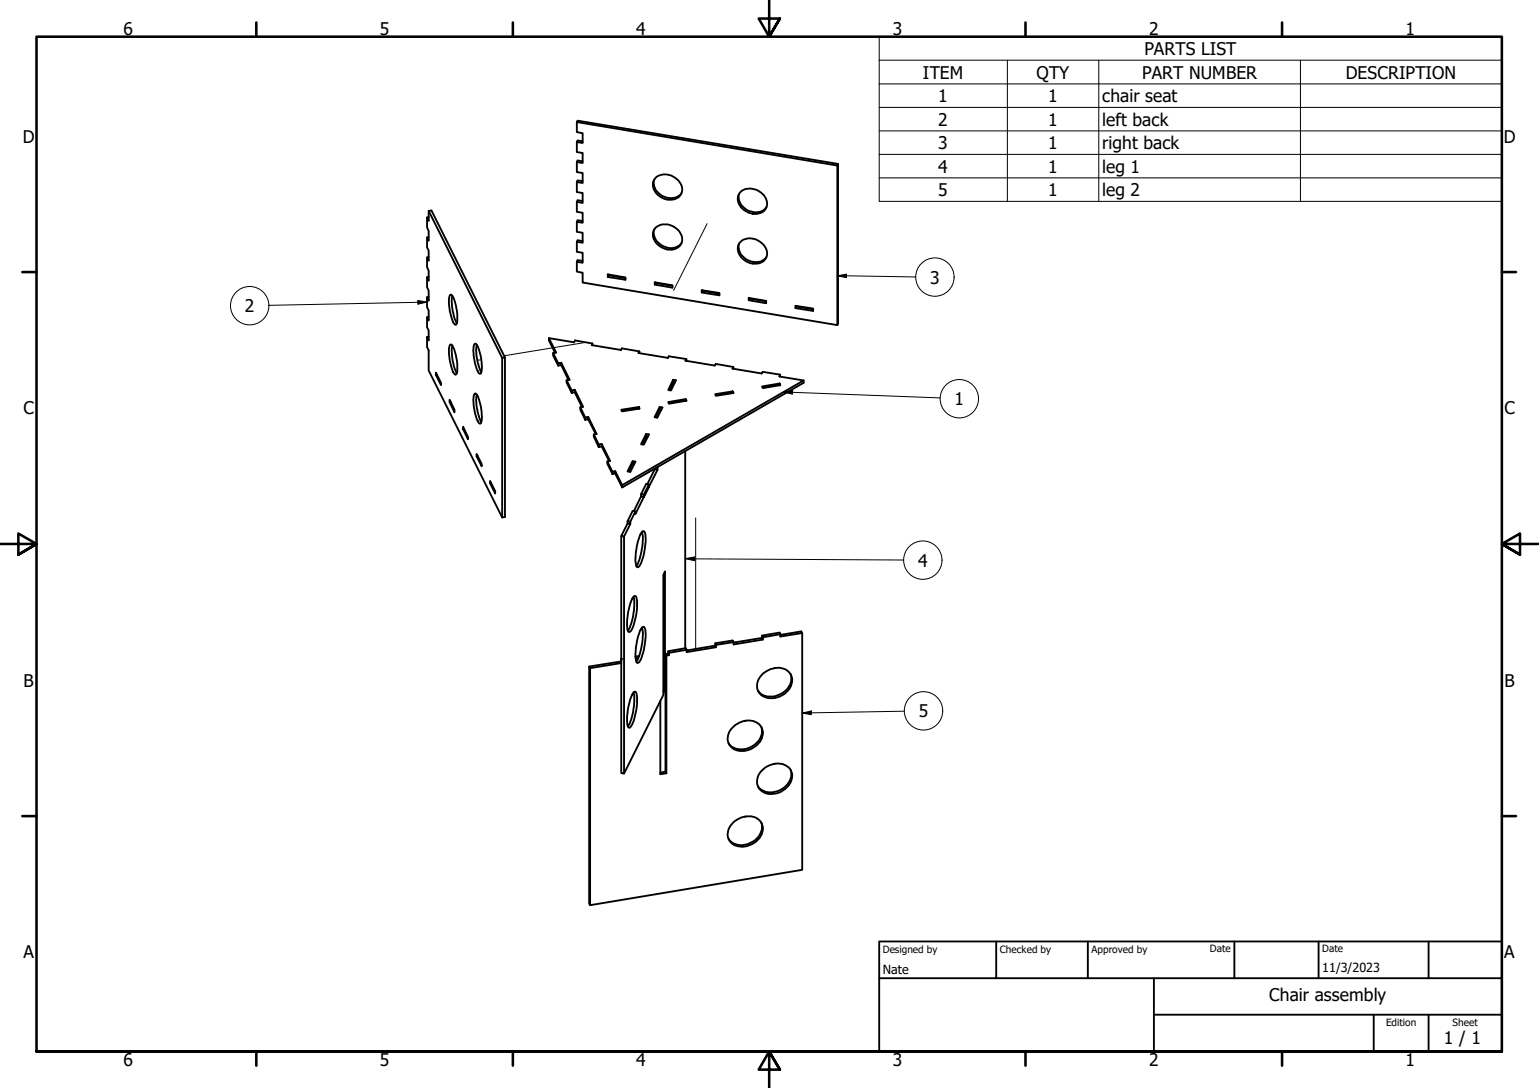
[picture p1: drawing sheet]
<svg xmlns="http://www.w3.org/2000/svg" width="420mm" height="297mm" viewBox="0 0 420 297" stroke-linecap="round" stroke-linejoin="round" font-family="sans-serif">
<!-- layer: Tweak Trail (ISO) -->
<path d="M193 61.1l-9.1 18.2M131.4 98.2l-1.1 .1M159.3 93.6l-21.7 3.5M189.9 141.4v36" fill="none" stroke="#000" stroke-width=".27"/>
<!-- layer: Visible (ISO) -->
<g fill="none" stroke="#000" stroke-width=".51">
<path d="M157.5 33.3l71.1 11.9 .2-.4v43.5l-.2 .5-69.5-11.7v-2.6l-1.6-.3v-2.7l.2-.5 1.4 .2M157.5 38.8l1.6 .2v-2.6l-1.6-.3v-2.8l.2-.4 71.1 11.9M159.1 38.6l-1.4-.3-.2 .5v2.7l1.6 .3v2.7l-1.6-.3M116.6 59.4l.4 .9v-2.7l.8-.1 20.1 40.1M117 59.3l-.4 .1v2.7l.4 .9v2.7l-.4-.9M117 57.6l20.1 40.1 .8-.1v43.5l-.8 .2v-43.6M159.1 44.1l-1.4-.3-.2 .4v2.8l1.6 .2v2.8l-1.6-.3M159.1 49.5l-1.4-.2-.2 .4v2.7l1.6 .3v2.7l-1.6-.3M159.1 54.9l-1.4-.2-.2 .4v2.7l1.6 .3v2.7l-1.6-.2M178.6 49a4.4 4.4 0 0 0 4.9 5.1l.9-.1 .8-.4 .9-.9M179.1 48.4a4.7 4.7 0 0 1 7.1 3.6 3.4 3.4 0 0 1-5 2.2 3.9 3.9 0 0 1-2.6-5.2zM201.8 52.9a4.4 4.4 0 0 0 4.8 5.1l1-.2 .7-.3 .9-.9"/>
<path d="M202.3 52.2a4.5 4.5 0 0 1 7.1 4 3.5 3.5 0 0 1-5 1.9 3.9 3.9 0 0 1-2.6-5.2zM228.6 45.2v43.6M117 75.6l-.4 .1v2.7l.4 1v2.7l-.4-1M117 70.2l-.4 .1v2.6l.4 1v2.7l-.4-.9M117 64.8h-.4v2.7l.4 .9v2.8l-.4-.9M159.1 60.4l-1.4-.3-.2 .5v2.7l1.6 .2v2.8l-1.6-.3M159.1 65.8l-1.4-.2-.2 .4v2.8l1.6 .2v2.7l-1.6-.2M165.9 75.6l4.9 .8v-.7l-4.9-.8v.7l.3-.4 4.6 .7M166.2 75v.2M178.6 62.6a4.1 4.1 0 0 0 3.4 4.9 3.6 3.6 0 0 0 4.1-1.2M178.8 77.7l4.8 .8v-.6l-4.8-.8v.6l.2-.4 4.6 .7M178.9 62.3a4.6 4.6 0 0 1 7.3 2.4 3 3 0 0 1-4 3.4 4.3 4.3 0 0 1-3.8-5.1z"/>
<path d="M179 77.1v.2M191.6 79.9l4.8 .7v-.6l-4.8-.8v.7l.2-.5 4.6 .8M191.8 79.2v.2M201.8 66.5a4.4 4.4 0 0 0 4.8 5.1l1-.2 .7-.4 .9-.8M202.3 65.9a4.6 4.6 0 0 1 7.1 3.6 3.4 3.4 0 0 1-5 2.2 3.9 3.9 0 0 1-2.6-5.2zM117 91.9l-.4 .1v2.7l.4 1v5.4l20.1 40.2M117 86.5l-.4 .1v2.7l.4 .9v2.7l-.4-.9M117 81.1h-.4v2.8l.4 .9v2.7l-.4-.9M122.8 80.6l.3-.2a4.3 4.3 0 0 1 1.4 3.3l.3 2.5a2.81 2.81 0 0 1-.4 2.5 3.6 3.6 0 0 1-1.3-2.7l-.5-3.1v-1.3zM122.9 94.1l.2-.1a5.2 5.2 0 0 1 1.5 3.8l.2 2a2.81 2.81 0 0 1-.4 2.5 3.3 3.3 0 0 1-1.3-2.7l-.5-3.1v-1.3zM123.5 80.8a13 13 0 0 0 1.2 7.5M123.5 94.3a12.8 12.8 0 0 0 1.2 7.5"/>
<path d="M129.6 93.9a1.26 1.26 0 0 1 1.1 1.3 12.2 12.2 0 0 1 .6 6.7l-.2 .1a4.3 4.3 0 0 1-1.5-3.1l-.3-2.6a3.2 3.2 0 0 1 .3-2.4zM130.2 94.2a13 13 0 0 0 1.2 7.4M149.9 92.3l1.9 4-.8 .1v.7l1.4 2.7M151 96.4l1.4 2.8M152.4 99.2l.8-.2v.7l-.8 .1zM153.2 99l2.3 4.7-.8 .1v.6l1.4 2.8M153.2 99.7l2 4M161.7 94.3v-.5l-.2 .4 8 1.4 .2-.5 4.9 .8M161.7 93.8l-4.7-.9-.3 .6-6.8-1.2v.6l1.6 3.4M174.6 96.4v-.5l-.3 .5 8.1 1.3 .2-.4 4.8 .7M187.4 98.5v-.5l-.3 .5 8 1.3 .3-.4 4.8 .8M204.4 82l4.8 .8v-.6l-4.8-.9v.7l.2-.5 4.6 .8"/>
<path d="M204.6 81.4v.1M217.2 84.1l4.8 .8v-.6l-4.8-.8v.6l.2-.4 4.6 .7M217.4 83.5v.2M119 102.3v-.6l1.4 2.8v.6l-1.4-2.8h.3M123 109.7l-.3 .1 1.4 2.8v-.7l-1.4-2.8v.7M126.4 117.1v-.6l1.4 2.8v.6l-1.4-2.8h.3M129.6 107.5a1.26 1.26 0 0 1 1.1 1.3 12.2 12.2 0 0 1 .6 6.7l-.2 .2a5.2 5.2 0 0 1-1.6-3.8l-.2-2a3.4 3.4 0 0 1 .3-2.4zM130.2 107.7a13 13 0 0 0 1.2 7.5M154.7 103.8l1.4 2.8M156.1 106.6l.8-.2v.7l-.8 .1zM156.9 106.4l2.3 4.6-.8 .2v.7l1.4 2.7M156.9 107.1l2 4"/>
<path d="M158.4 111.2l1.4 2.8M159.8 114l.8-.2v.7l-.8 .1zM160.6 113.8l2.3 4.7-.8 .1v.6l1.3 2.8M160.6 114.5l2 4M162.1 118.6l1.3 2.7M174.4 111.1l.2 .5-4.8 .7-.2-.4 4.8-.8v.5M176.4 118.5l.8 .1-1.4 2.8-.8-.1 1.4-2.8v.7l-1.1 2.1M176.4 119.2h.4M180.1 111.1l-1.4 2.8 .8 .1 1.3-2.8-.7-.1v.6l-1.1 2.2M180.1 111.7l.5 .1M183.8 103.7l.7 .1-1.3 2.8-.8-.1 1.4-2.8v.7l-1.1 2.1M183.8 104.4h.5"/>
<path d="M187.2 109l.3 .4-4.9 .8-.2-.4 4.8-.8v.5M200 106.9l.3 .4-4.8 .8-.2-.5 4.7-.7v.4M200.2 100.7v-.5l-.2 .4 8 1.4 .2-.5 4.8 .8M212.9 104.7l.1 .4-4.7 .9-.3-.5 4.9-.8v.5M213 102.8v-.5l-.2 .5 6.6 1.1v.6l-49.5 28.6M219.4 103.9l-49.5 28.5M130.4 124.5l-.3 .1 1.4 2.7v-.6l-1.4-2.8v.7M133.8 131.9v-.6l1.4 2.8v.6l-1.4-2.8h.3M163.4 121.3l.9-.1v.7l-.9 .1zM164.3 121.2l2.3 4.6-.8 .2v.6l1.4 2.8M164.3 121.9l2 4M165.8 126l1.4 2.8"/>
<path d="M167.2 128.8l.8-.2v.7l-.8 .1zM168 128.6l1.9 3.8v.7l-1.9-3.8M172.7 125.9l-1.4 2.8 .8 .1 1.4-2.8-.8-.1v.6l-1.1 2.2M172.7 126.5l.5 .1M175 135.6l-2 4M175.8 135.1l1.4-2.8-.8-.2-1.4 2.8 .8 .2v.6M175.8 135.7l-2.3 4.6v-.7M177.2 132.9l-1.4 2.8-.8-.1v-.7M177.2 132.9l-1.4 2.8M177.2 132.3v.6M178.8 127.9v.2l.7 .2-2.3 4.6M178.8 128.1l-2.1 4.1"/>
<path d="M179.4 127.6l.1 .7M179.6 127.5l-.1 .1M187.1 123.1v53.9M169.6 146.4v64.7l.8 .1 10.7-21.5v-32.7l.4-1v32.8M171.3 142.9l-1.7 3.5 .8 .1v64.7M171.3 142.3v.6l.8 .2-1.7 3.4M172.1 142.4l1.4-2.8-.8-.1-1.4 2.8 .8 .1v.7M175.3 145.2a15.9 15.9 0 0 1-1.6 9.3M175.3 145.1l.2-.1a1.06 1.06 0 0 1 .7 1.4 15.3 15.3 0 0 1-1.7 8.2l-.4 .3a2.76 2.76 0 0 1-.6-2.6 14.8 14.8 0 0 1 1.8-7.2zM169.6 179.9v.7l-8.8 1.4 .3 .4v64.7M173 162.9a15.3 15.3 0 0 1-1.6 9.3M173.2 162.7h.1a1.61 1.61 0 0 1 .6 1.8 15.9 15.9 0 0 1-1.8 7.8l-.1 .2a.71 .71 0 0 1-.7-.3 .71 .71 0 0 1 0-.8 15.1 15.1 0 0 1 1.7-8.5z"/>
<path d="M174.3 179.6l-.8 .2M174.4 179.2h-.9M175.2 171.4a.51 .51 0 0 1 .7-.3 .51 .51 0 0 1 .2 .7 16.8 16.8 0 0 1-1.6 9l-.4 .2a4.2 4.2 0 0 1-.6-3.5l.7-3.9zM175.3 171.4a15.9 15.9 0 0 1-1.6 9.2M181.7 178.5v32.2l.2 .4-1.6 .3v-20.1M182.4 178.4l-.7 .1 .2 .5v32.1M182.4 177.8l.2 1.1-.7 .1M182.6 178.2l4.9-.8-.3-.4-4.8 .8 .2 1.1M195.3 175.6l.2 1.1-8 1.3v-.6M195.3 176.3l-7.8 1.3M195.5 176.1l4.8-.8-.3-.4-4.7 .7 .2 1.1M208 173.5v.7l.3 .4-8 1.3v-.6"/>
<path d="M208 174.2l-7.7 1.2M208.3 174l4.7-.8-.1-.5-4.9 .8 .3 .5v.6M213 173.2v.6l6-1-.2-.4-5.8 .9M219 172.8v64.7l-57.9 9.6-.3-.4v-64.7M169.6 181l-8.5 1.4M173 189a16.5 16.5 0 0 1-1.4 9.1l-.2 .2M173.2 188.8h.1a1.57 1.57 0 0 1 .6 1.8 14.9 14.9 0 0 1-1.9 8l-.1 .1a1.27 1.27 0 0 1-.7-1.6 14.8 14.8 0 0 1 2-8.3zM181.7 188.5l-.2 .3h-.4M199.6 199a5.5 5.5 0 0 1 7.7-1.3 3.9 3.9 0 0 1-1 6 5.1 5.1 0 0 1-7.1-.2 3.9 3.9 0 0 1 .4-4.5zM207.8 198.4a5 5 0 0 1-4.7 6.1 4.1 4.1 0 0 1-4.2-1.6M208.4 183.8a5.3 5.3 0 0 1 7.2-.1 4.3 4.3 0 0 1-2.2 6.2 4.6 4.6 0 0 1-6.4-1.2 4.1 4.1 0 0 1 1.4-4.9zM215.8 184a5 5 0 0 1-4.1 6 4.5 4.5 0 0 1-4.8-1.5"/>
<path d="M181.7 210.7l-1.4 .2M207.6 210.7a5.2 5.2 0 0 1 8.2-.5 4.3 4.3 0 0 1-2 5.6 4.6 4.6 0 0 1-6.8-1 3.8 3.8 0 0 1 .6-4.1zM215.8 210.2a5 5 0 0 1-4.1 5.9 4.2 4.2 0 0 1-4.8-1.5M200 224.7a5.3 5.3 0 0 1 7.6-.5 4.3 4.3 0 0 1-2.2 6.2 4.6 4.6 0 0 1-6.4-1.2 4 4 0 0 1 1-4.5zM207.8 224.6a5 5 0 0 1-4.1 6 4.5 4.5 0 0 1-4.8-1.6"/>
</g>
<circle cx="169.6" cy="179.9" r=".25" fill="#000"/>
<!-- layer: Symbol (ISO) -->
<g fill="none" stroke="#000" stroke-width=".27">
<path d="M240 16.4v-6.4h170v6.4M240 16.4h170v6.5M240 16.4v38.6h170v-32.1M275 16.4v38.6M300 16.4v38.6M355 16.4v38.6M240 22.9h170M240 29.3h170M240 35.7h170M240 42.1h170M240 48.6h170M228.6 75.3l2.5-.4v.9z"/>
<path d="M228.6 75.3l21.4 .3M114 82l2.6 .5-2.5 .5zM116.6 82.5l-43.2 .9M213.9 107l2.5-.4-.1 1zM213.9 107l42.8 1.6M187.1 152.5l2.5-.4v1zM187.1 152.5l59.6 .4M219 194.7l2.5-.6v1zM246.9 194.2l-27.9 .5M257.4 194.1a5.2 5.2 0 0 0-7.6-4.7 5.2 5.2 0 0 0-.8 8.9 5.2 5.2 0 0 0 8.3-3.4l.1-.8"/>
<circle cx="255.2" cy="75.6" r="5.2"/>
<circle cx="68.2" cy="83.5" r="5.2"/>
<circle cx="261.9" cy="108.9" r="5.2"/>
<circle cx="251.9" cy="152.9" r="5.2"/>
</g>
<!-- layer: Border (ISO) -->
<g fill="none" stroke="#000" stroke-width=".7">
<path d="M70 6.1v3.9M140 6.1v3.9M210 0v10l-2.9-4.9h5.8l-2.9 4.9 2.9-4.9M280 6.1v3.9M350 6.1v3.9M6.1 74.3h3.9M410 74.3h3.9M0 148.5h10l-5-2.8v5.7l5-2.9-5 2.9M420 148.5h-10l5-2.8v5.7l-5-2.9 5 2.9M6.1 222.8h3.9M410 222.8h3.9M10 287.1v-277.1h400v277.1h-400h400"/>
<path d="M70 287.1v3.8M140 287.1v3.8M212.9 292l-2.9-4.9 2.9 4.9h-5.8l2.9-4.9v9.9M280 287.1v3.8M350 287.1v3.8"/>
</g>
<!-- layer: Title (ISO) -->
<path d="M240 257h170v30.1h-170zM272 257v10.1M297 257v10.1M337 257v10.1M360 257v10.1M390 257v10.1M240 267.1h170M315 277h95M315 267.1v20M375 277v10.1M390 277v10.1" fill="none" stroke="#000" stroke-width=".51"/>
<!-- layer: Symbol (ISO) -->
<g fill="#000">
<path d="M228.6 75.3l2.5-.4v.9z" fill-rule="evenodd"/>
<path d="M114 82l2.6 .5-2.5 .5z" fill-rule="evenodd"/>
<path d="M213.9 107l2.5-.4-.1 1z" fill-rule="evenodd"/>
<path d="M187.1 152.5l2.5-.4v1z" fill-rule="evenodd"/>
<path d="M219 194.7l2.5-.6v1z" fill-rule="evenodd"/>
</g>
<g font-size="4.8">
<text x="33.7" y="9.6">6</text>
<text x="103.7" y="9.6">5</text>
<text x="173.7" y="9.6">4</text>
<text x="243.7" y="9.6">3</text>
<text x="313.7" y="9.6">2</text>
<text x="383.7" y="9.6">1</text>
<text x="312.4" y="15">PARTS LIST</text>
<text x="252" y="21.4">ITEM</text>
<text x="283" y="21.4">QTY</text>
<text x="311.8" y="21.4">PART NUMBER</text>
<text x="367.4" y="21.4">DESCRIPTION</text>
<text x="256.2" y="27.9">1</text>
<text x="286.2" y="27.9">1</text>
<text x="300.9" y="27.9">chair seat</text>
<text x="256.2" y="34.3">2</text>
<text x="286.2" y="34.3">1</text>
<text x="300.9" y="34.3">left back</text>
<text x="6.2" y="38.9">D</text>
<text x="256.2" y="40.8">3</text>
<text x="286.2" y="40.7">1</text>
<text x="300.9" y="40.8">right back</text>
<text x="410.5" y="38.9">D</text>
<text x="256.2" y="47.1">4</text>
<text x="286.2" y="47.1">1</text>
<text x="300.9" y="47.2">leg 1</text>
<text x="256.2" y="53.5">5</text>
<text x="286.2" y="53.5">1</text>
<text x="300.9" y="53.6">leg 2</text>
<text x="253.9" y="77.5">3</text>
<text x="66.9" y="85.3">2</text>
<text x="6.4" y="113.1">C</text>
<text x="260.6" y="110.6">1</text>
<text x="410.7" y="113.1">C</text>
<text x="250.6" y="154.7">4</text>
<text x="6.4" y="187.4">B</text>
<text x="410.7" y="187.4">B</text>
<text x="250.8" y="195.8">5</text>
<text x="6.4" y="261.7">A</text>
<text x="410.7" y="261.7">A</text>
<text x="346.5" y="273.4">Chair assembly</text>
<text x="394.2" y="285">1 / 1</text>
<text x="33.7" y="290.9">6</text>
<text x="103.7" y="290.9">5</text>
<text x="173.7" y="290.9">4</text>
<text x="243.7" y="290.9">3</text>
<text x="313.7" y="290.9">2</text>
<text x="383.7" y="290.9">1</text>
</g>
<g font-size="3.4">
<text x="241" y="266">Nate</text>
<text x="361" y="265.5">11/3/2023</text>
</g>
<g font-size="2.7">
<text x="241" y="260.1">Designed by</text>
<text x="273" y="260.1">Checked by</text>
<text x="298" y="260.1">Approved by</text>
<text x="330.3" y="260">Date</text>
<text x="361" y="260">Date</text>
<text x="378.4" y="280.1">Edition</text>
<text x="396.6" y="280.1">Sheet</text>
</g>
</svg>
